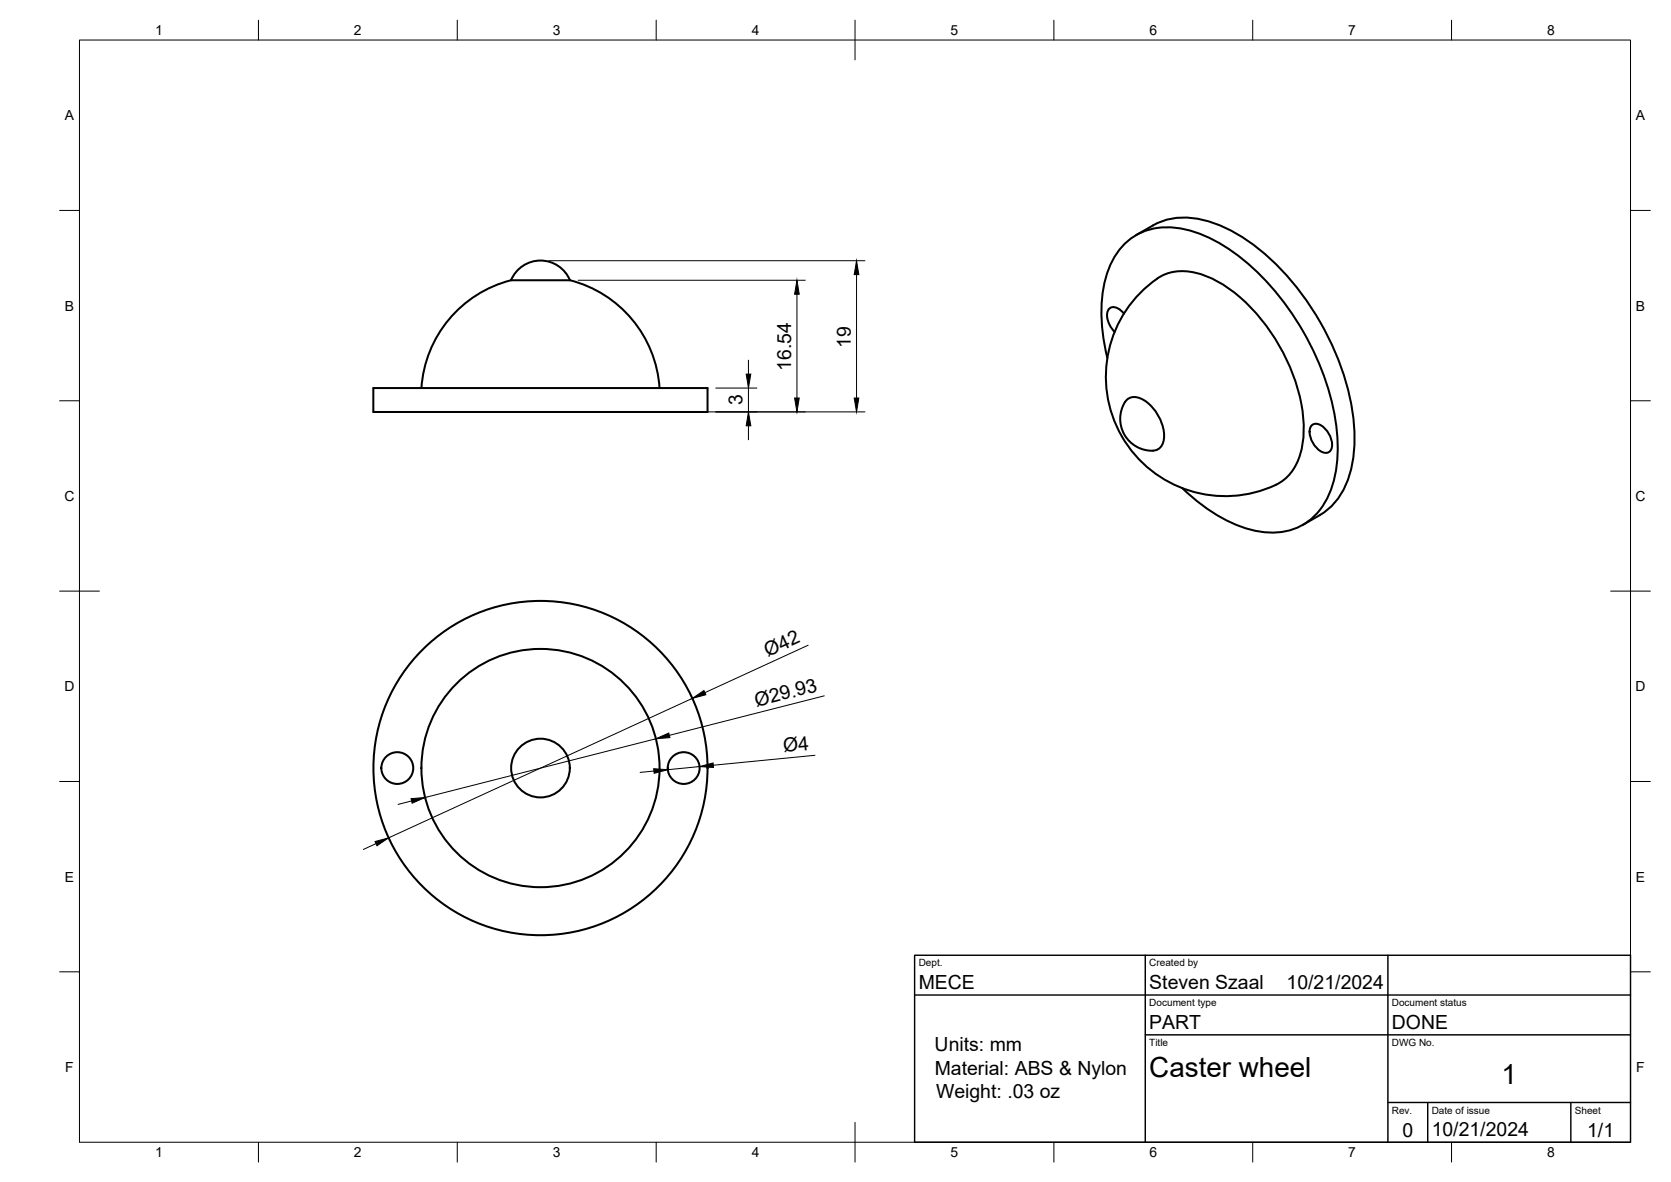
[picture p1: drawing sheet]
<svg xmlns="http://www.w3.org/2000/svg" width="420mm" height="297mm" viewBox="0 0 420 297" stroke-linecap="round" stroke-linejoin="round" font-family="sans-serif">
<!-- layer: Visible -->
<g fill="none" stroke="#000" stroke-width=".51">
<path d="M285.7 59.1a22.8 22.8 0 0 1 9.1-4.2 24 24 0 0 1 15.2 3.3 60.4 60.4 0 0 1 23.4 25.4 56.1 56.1 0 0 1 7 30 20.7 20.7 0 0 1-7.1 14.9l-1.5 .9M128.5 70.4h14.8M128.5 70.4a8 8 0 0 1 7.4-4.9 8 8 0 0 1 7.4 4.9 30 30 0 0 1 22.5 27.1M128.5 70.4a30 30 0 0 0-22.5 27.1M282.6 78.8l-.5-.5a2.4 2.4 0 0 0-3.2-.7 4.3 4.3 0 0 0 .6 4.8l.8 1M287.6 72.7a15.6 15.6 0 0 1 6.9-4.3 17.1 17.1 0 0 1 12.8 3 47.6 47.6 0 0 1 19.5 28.3 26 26 0 0 1-.7 16.6 11.5 11.5 0 0 1-7.3 6.4 30 30 0 0 1-36.2-12.1 30 30 0 0 1 5-37.9zM93.9 97.5h84v6h-84zM278.4 90a39 39 0 0 1 .1-21.6 15.6 15.6 0 0 1 19.3-10.8 42.3 42.3 0 0 1 20.9 13.4 68.1 68.1 0 0 1 17.5 37.5 29.2 29.2 0 0 1-3.4 18.3 15.3 15.3 0 0 1-16.9 6.6 39 39 0 0 1-18.6-10.7M283.3 100.5a3.4 3.4 0 0 1 4.2 0 11.2 11.2 0 0 1 5.2 9.9 3.2 3.2 0 0 1-4.5 2.7 7.9 7.9 0 0 1-4.9-12.6zM329.9 106.8a2.54 2.54 0 0 1 3.3 1 5.3 5.3 0 0 1 1.5 5.3 1.94 1.94 0 0 1-3.2-.1 5.6 5.6 0 0 1-1.9-5.8zM331.9 129.5l-4.3 2.4"/>
<circle cx="99.9" cy="193" r="4"/>
<circle cx="135.9" cy="193" r="42"/>
<circle cx="135.9" cy="193" r="7.4"/>
<circle cx="135.9" cy="193" r="29.9"/>
<circle cx="171.9" cy="193" r="4"/>
</g>
<!-- layer: BORDER -->
<g fill="none" stroke="#000" stroke-width=".25">
<path d="M20 10.1h390v276.9h-390zM65 5.1v5M115 5.1v5M165 5.1v5M215 5.1v10M265 5.1v5M315 5.1v5M365 5.1v5M15 52.9h5M410 52.9h5M15 100.7h5M410 100.7h5"/>
<path d="M15 148.6h10M405 148.6h10M15 196.4h5M410 196.4h5M15 244.2h5M410 244.2h5M65 287v5M115 287v5M165 287v5M215 282.1v9.9M265 287v5M315 287v5"/>
<path d="M365 287v5"/>
</g>
<!-- layer: FD_Dimensions -->
<g fill="none" stroke="#000" stroke-width=".25">
<path d="M138 65.5h79.5M145.4 70.4h57.1M200.4 73.9v26.1M215.4 69v31M180 97.5h10.3M188.2 90.5v3.5M188.2 97.5v6M96 103.5h121.5M188.2 107v3.5M174.1 175.5l-76.4 35.1M203.2 162.1l-26 12M207.3 174.9l-39 9.9"/>
<path d="M164.4 193.8l-3.4 .3M164.9 185.7l-58 14.7M175.9 192.6l-8 .8M204.9 189.8l-25.6 2.5M94.5 212l-3.1 1.5M103.5 201.3l-3.4 .8"/>
</g>
<path d="M200.4 70.4l.6 3.5h-1.2zM215.4 65.5l.5 3.5h-1.1zM187.6 94h1.2l-.6 3.5zM188.2 103.5l.6 3.5h-1.2zM199.8 100h1.2l-.6 3.5zM214.8 100h1.1l-.5 3.5zM174.1 175.5l2.9-2 .5 1.1zM164.4 193.2l3.5 .2-3.4 .9zM164.9 185.7l3.2-1.5 .3 1.2zM175.9 192.6l3.4-.9 .1 1.2zM94.3 211.5l3.4-.9-2.9 1.9zM103.4 200.7l3.5-.3-3.3 1.5z" fill="#000" stroke="#000" stroke-width=".25"/>
<!-- layer: TITLEBLOCK -->
<path d="M230 240.1h180v46.9h-180zM230 250h180M288 240.1v46.9M349 240.1v46.9M288 260.1h122M349 277.1h61M359 277.1v9.9M395 277.1v9.9" fill="none" stroke="#000" stroke-width=".36"/>
<g font-size="7">
<text x="289" y="270.6">Caster wheel</text>
<text x="377.5" y="272.3">1</text>
</g>
<g font-size="4.9">
<text x="213.9" y="87.4" transform="rotate(-90 213.9 87.4)">19</text>
<text x="198.9" y="93.2" transform="rotate(-90 198.9 93.2)">16.54</text>
<text x="186.7" y="101.9" transform="rotate(-90 186.7 101.9)">3</text>
<text x="193.1" y="165.1" transform="rotate(-25 193.1 165.1)">Ø42</text>
<text x="190.2" y="177.6" transform="rotate(-14 190.2 177.6)">Ø29.93</text>
<text x="197.1" y="189" transform="rotate(-6 197.1 189)">Ø4</text>
<text x="231" y="248.5">MECE</text>
<text x="289" y="248.5">Steven Szaal</text>
<text x="323.5" y="248.5">10/21/2024</text>
<text x="289" y="258.6">PART</text>
<text x="350" y="258.6">DONE</text>
<text x="235" y="264.2">Units: mm</text>
<text x="235" y="270.1">Material: ABS &amp; Nylon</text>
<text x="235.4" y="276">Weight: .03 oz</text>
<text x="352.6" y="285.7">0</text>
<text x="360" y="285.5">10/21/2024</text>
<text x="399.1" y="285.7">1/1</text>
</g>
<g font-size="3.5">
<text x="39" y="8.8">1</text>
<text x="89" y="8.8">2</text>
<text x="139" y="8.8">3</text>
<text x="189" y="8.8">4</text>
<text x="239" y="8.8">5</text>
<text x="289" y="8.8">6</text>
<text x="339" y="8.8">7</text>
<text x="389" y="8.8">8</text>
<text x="16.3" y="30.2">A</text>
<text x="411.3" y="30.2">A</text>
<text x="16.3" y="78">B</text>
<text x="411.3" y="78">B</text>
<text x="16.2" y="125.9">C</text>
<text x="411.2" y="125.9">C</text>
<text x="16.2" y="173.7">D</text>
<text x="411.2" y="173.7">D</text>
<text x="16.3" y="221.6">E</text>
<text x="411.3" y="221.6">E</text>
<text x="16.4" y="269.4">F</text>
<text x="411.4" y="269.4">F</text>
<text x="39" y="290.8">1</text>
<text x="89" y="290.8">2</text>
<text x="139" y="290.8">3</text>
<text x="189" y="290.8">4</text>
<text x="239" y="290.8">5</text>
<text x="289" y="290.8">6</text>
<text x="339" y="290.8">7</text>
<text x="389" y="290.8">8</text>
</g>
<g font-size="2.5">
<text x="231" y="242.9">Dept.</text>
<text x="289" y="242.9">Created by</text>
<text x="289" y="252.8">Document type</text>
<text x="350" y="252.8">Document status</text>
<text x="289" y="262.9">Title</text>
<text x="350" y="262.9">DWG No.</text>
<text x="350" y="279.9">Rev.</text>
<text x="360" y="279.9">Date of issue</text>
<text x="396" y="279.9">Sheet</text>
</g>
</svg>
